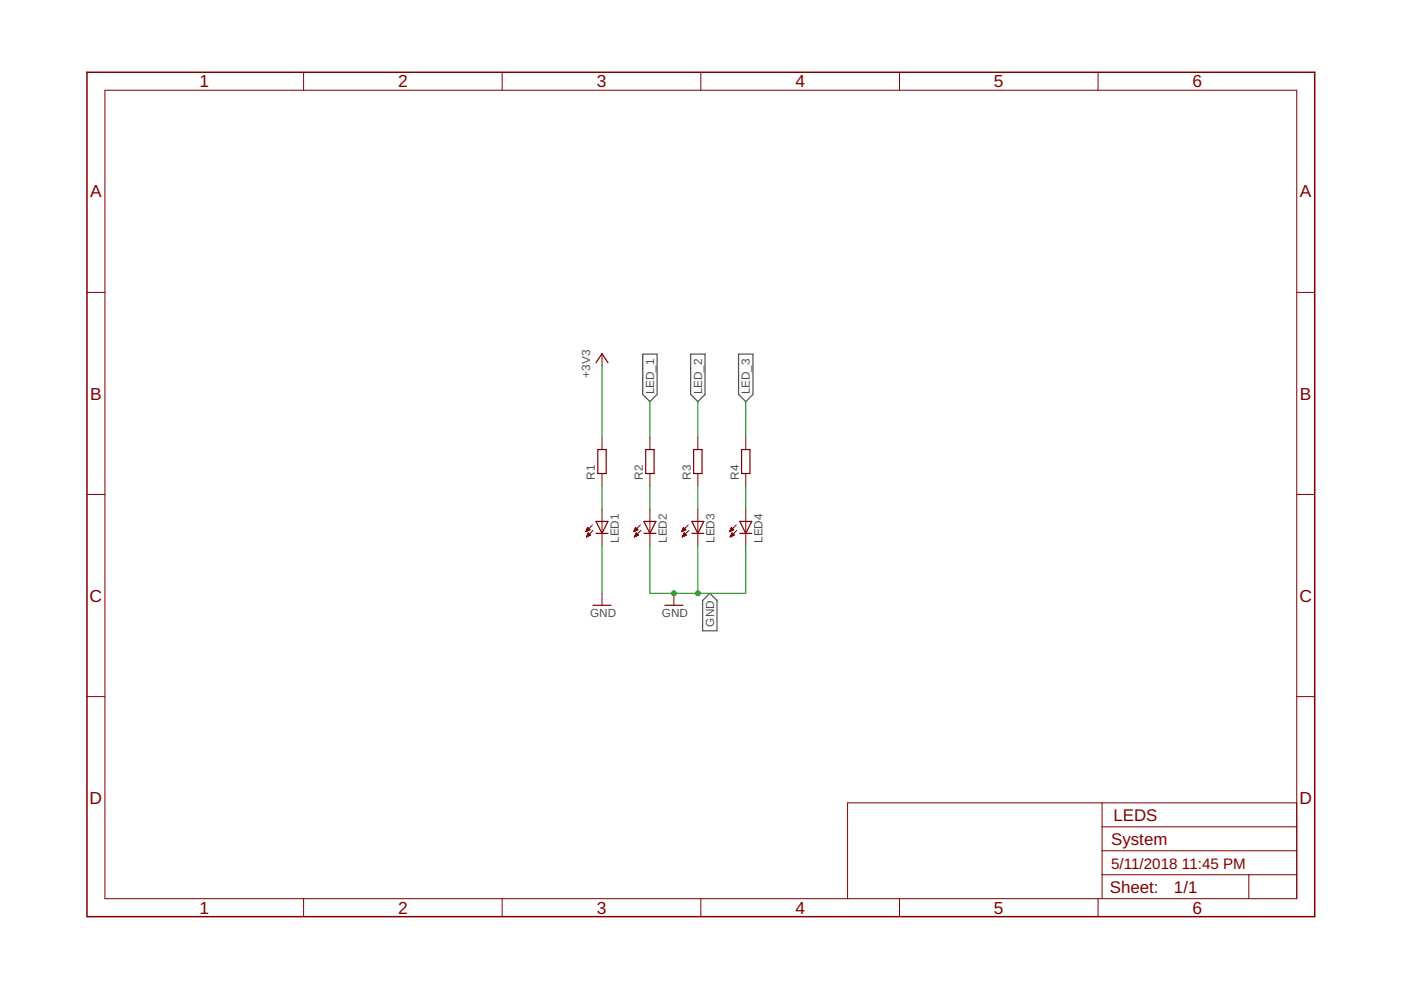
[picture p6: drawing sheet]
<svg xmlns="http://www.w3.org/2000/svg" width="297mm" height="210mm" viewBox="0 0 297 210" stroke-linecap="round" stroke-linejoin="round" font-family="sans-serif">
<path d="M136.3 75.1h3v8.5l-1.5 1.6-1.5-1.6zM146.4 75.1h3.1v8.5l-1.5 1.6-1.6-1.6zM156.6 75.1h3v8.5l-1.5 1.6-1.5-1.6zM150.5 125.8l1.5 1.5v6.4h-3v-6.4z" fill="none" stroke="#505050" stroke-width=".25"/>
<g fill="none" stroke="#800000" stroke-width=".25">
<path d="M126.4 76.9l1.2-1.9 1.3 1.9M126.7 95.3h1.8v5.1h-1.8zM136.9 95.3h1.8v5.1h-1.8zM147.1 95.3h1.7v5.1h-1.7zM157.2 95.3h1.8v5.1h-1.8zM126.4 110.6h2.5l-1.3 2.5zM126.4 113.1h2.5M136.5 113.1h2.6M136.5 110.6h2.6l-1.3 2.5zM146.7 113.1h2.5M146.7 110.6h2.5l-1.2 2.5zM156.8 113.1h2.6"/>
<path d="M156.8 110.6h2.6l-1.3 2.5zM125.7 128.3h3.8M141 128.3h3.8"/>
</g>
<g fill="none" stroke="#800000" stroke-width=".21">
<path d="M22.2 19.1h252.7v171.4h-252.7zM64.4 15.3v3.8M106.5 15.3v3.8M148.6 15.3v3.8M190.7 15.3v3.8M232.8 15.3v3.8M18.4 62h3.8M127.6 75v2.5M274.9 62h3.8M127.6 92.8v2.5M137.8 92.8v2.5M148 92.8v2.5"/>
<path d="M158.1 92.8v2.5M18.4 104.8h3.8M124.2 112.7h.1M124.3 112.6h.2M124.3 112.5h.5M124.4 112.3h.7M124.4 113.8h.1M124.4 112.2h.6M124.4 113.7h.4M124.5 113.5h.6M124.5 112.1h.4M124.5 112h.2"/>
<path d="M124.5 113.4h.7M124.6 113.3h.5M124.6 111.8l-.4 .9M124.6 111.8l.5 .5M124.6 111.8h.1M124.6 113.2h.3M124.7 113.1h.1M124.7 113l.5 .5-.9 .4zM125.1 112.3l-.9 .4M125.6 111.3l-1.4 1.4M125.7 112.5l-1.4 1.4M127.6 100.4v2.5"/>
<path d="M127.6 108v7.6M134.4 112.7h.1M134.4 112.6h.3M134.5 112.5h.5M134.5 113.8h.2M134.5 112.3h.8M134.6 112.2h.5M134.6 113.7h.3M134.6 113.5h.6M134.6 112.1h.4M134.7 112h.2M134.7 113.4h.6"/>
<path d="M134.7 111.8h.1M134.7 113.3h.5M134.7 111.8l-.3 .9M134.7 111.8l.6 .5M134.8 113.2h.3M134.8 113.1h.2M134.9 113l.5 .5-.9 .4zM135.3 112.3l-.9 .4M135.8 111.3l-1.4 1.4M135.9 112.5l-1.4 1.4M137.8 100.4v2.5M137.8 108v7.6"/>
<path d="M144.5 112.7h.1M144.6 112.6h.2M144.6 112.5h.5M144.7 113.8h.1M144.7 112.3h.7M144.7 112.2h.6M144.7 113.7h.4M144.8 112.1h.4M144.8 113.5h.6M144.8 112h.3M144.8 113.4h.7M144.9 111.8h.1"/>
<path d="M144.9 113.3h.5M144.9 111.8l-.4 .9M144.9 111.8l.5 .5M144.9 113.2h.3M145 113.1h.1M145 113l.5 .5-.8 .4zM145.4 112.3l-.9 .4M145.9 111.3l-1.4 1.4M146 112.5l-1.3 1.4M148 100.4v2.5M148 108v7.6M154.7 112.7h.1"/>
<path d="M154.7 112.6h.3M154.8 112.5h.5M154.8 112.3h.8M154.8 113.8h.2M154.9 112.2h.5M154.9 113.7h.4M154.9 112.1h.4M154.9 113.5h.6M155 112h.2M155 113.4h.6M155 111.8h.1M155 113.3h.5"/>
<path d="M155.1 111.8l-.4 .9M155.1 111.8l.5 .5M155.1 113.2h.3M155.2 113.1h.1M155.2 113l.5 .5-.9 .4zM155.6 112.3l-.9 .4M156.1 111.3l-1.4 1.4M156.2 112.5l-1.4 1.4M158.1 100.4v2.5M158.1 108v7.6M274.9 104.8h3.8M127.6 125.8v2.5"/>
<path d="M142.9 125.8v2.5M18.4 147.7h3.8M274.9 147.7h3.8M233.7 170.2v20.3M233.7 175.3h41.2M274.9 170.2h-95.2v20.3M64.4 190.5v3.9M106.5 190.5v3.9M148.6 190.5v3.9M190.7 190.5v3.9M232.8 190.5v3.9M233.7 185.5h41.2"/>
<path d="M233.7 180.4h41.2M264.8 185.5v5"/>
</g>
<path d="M18.4 15.3h260.3v179.1h-260.3z" fill="none" stroke="#800000" stroke-width=".32"/>
<path d="M127.6 77.5v15.3M137.8 85.2v7.6M148 85.2v7.6M158.1 85.2v7.6M127.6 102.9v5.1M127.6 115.6v10.2M137.8 115.6v10.2h20.3v-10.2M137.8 102.9v5.1M148 102.9v5.1M148 115.6v10.2M158.1 102.9v5.1" fill="none" stroke="#008000" stroke-width=".21"/>
<g fill="#008000" stroke="#008000" stroke-width=".21">
<circle cx="148" cy="125.8" r=".51"/>
<circle cx="142.9" cy="125.8" r=".51"/>
</g>
<g font-size="3.7" fill="#800000">
<text x="42.3" y="18.5">1</text>
<text x="84.4" y="18.5">2</text>
<text x="126.5" y="18.5">3</text>
<text x="168.6" y="18.5">4</text>
<text x="210.7" y="18.5">5</text>
<text x="252.9" y="18.5">6</text>
<text x="19.1" y="41.9">A</text>
<text x="275.6" y="41.9">A</text>
<text x="19.1" y="84.7">B</text>
<text x="275.6" y="84.7">B</text>
<text x="19" y="127.6">C</text>
<text x="275.5" y="127.6">C</text>
<text x="19" y="170.4">D</text>
<text x="275.5" y="170.4">D</text>
<text x="42.3" y="193.7">1</text>
<text x="84.4" y="193.7">2</text>
<text x="126.5" y="193.7">3</text>
<text x="168.6" y="193.7">4</text>
<text x="210.7" y="193.7">5</text>
<text x="252.9" y="193.7">6</text>
</g>
<g font-size="3.6" fill="#800000">
<text x="235.6" y="179.1">System</text>
<text x="236.1" y="174">LEDS</text>
<text x="235.3" y="189.4">Sheet:</text>
<text x="248.9" y="189.3">1/1</text>
</g>
<g font-size="3.2" fill="#800000">
<text x="235.6" y="184.2">5/11/2018</text>
<text x="250.6" y="184.2">11:45 PM</text>
</g>
<g font-size="2.5" fill="#505050">
<text x="125.1" y="80.1" transform="rotate(-90 125.1 80.1)">+3V3</text>
<text x="138.7" y="83.6" transform="rotate(-90 138.7 83.6)">LED_1</text>
<text x="148.8" y="83.6" transform="rotate(-90 148.8 83.6)">LED_2</text>
<text x="159" y="83.6" transform="rotate(-90 159 83.6)">LED_3</text>
<text x="126.1" y="101.7" transform="rotate(-90 126.1 101.7)">R1</text>
<text x="136.3" y="101.7" transform="rotate(-90 136.3 101.7)">R2</text>
<text x="146.5" y="101.7" transform="rotate(-90 146.5 101.7)">R3</text>
<text x="156.6" y="101.7" transform="rotate(-90 156.6 101.7)">R4</text>
<text x="131.2" y="115.1" transform="rotate(-90 131.2 115.1)">LED1</text>
<text x="141.4" y="115.1" transform="rotate(-90 141.4 115.1)">LED2</text>
<text x="151.5" y="115.1" transform="rotate(-90 151.5 115.1)">LED3</text>
<text x="161.7" y="115.1" transform="rotate(-90 161.7 115.1)">LED4</text>
<text x="125.1" y="130.9">GND</text>
<text x="140.3" y="130.9">GND</text>
<text x="151.4" y="132.9" transform="rotate(-90 151.4 132.9)">GND</text>
</g>
</svg>
